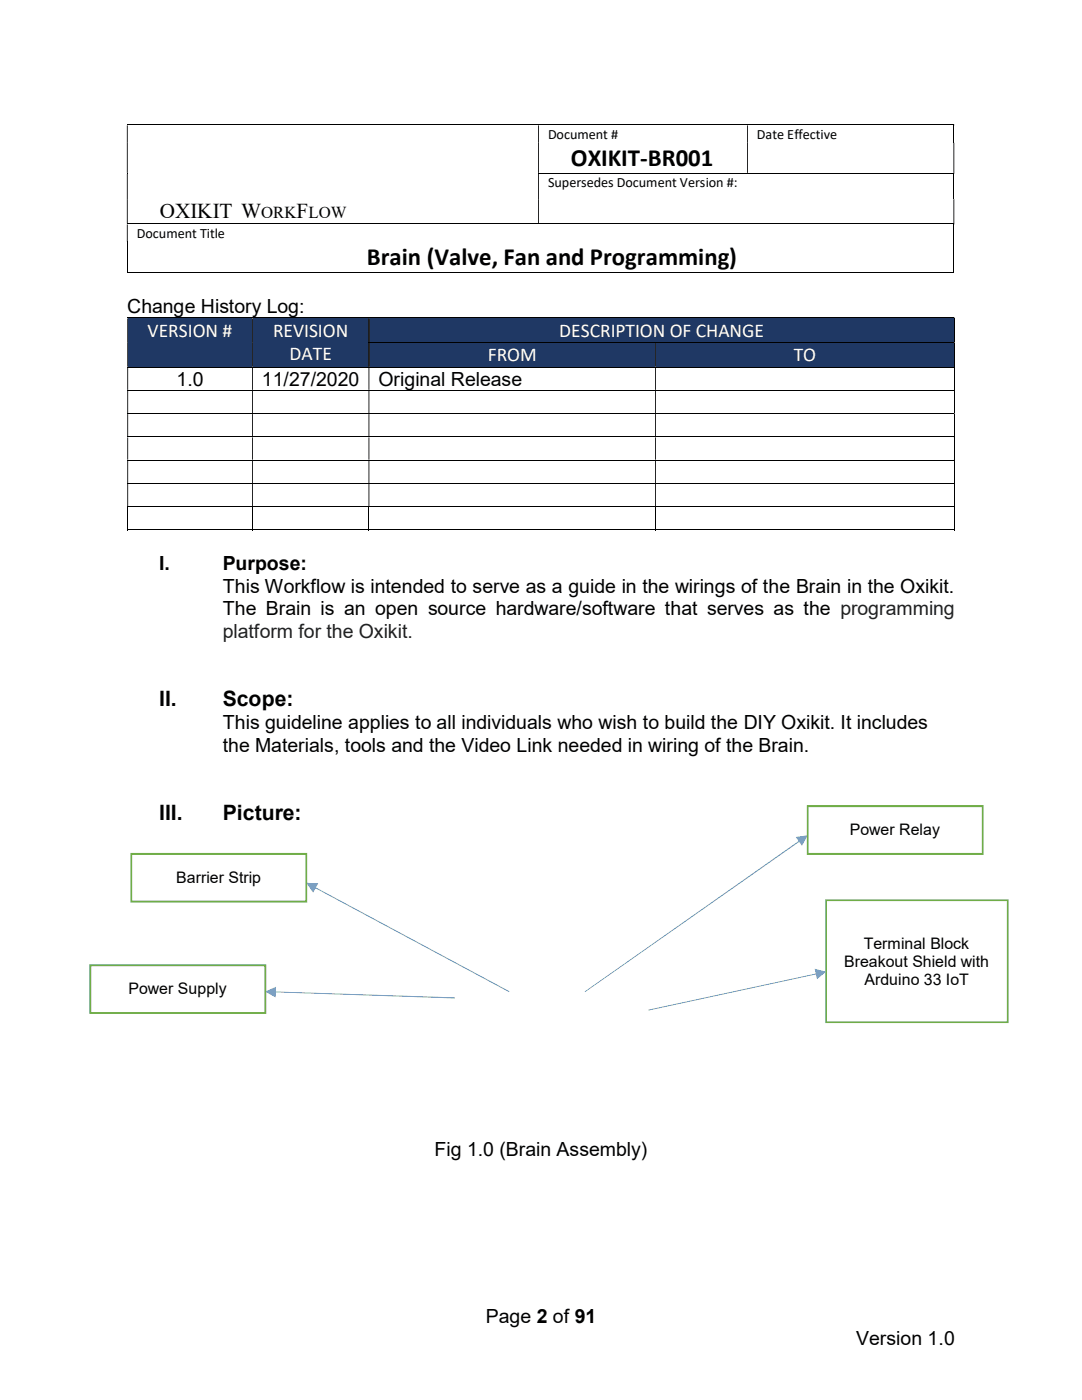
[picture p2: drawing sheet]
<svg xmlns="http://www.w3.org/2000/svg" width="216mm" height="279mm" viewBox="0 0 216 279" stroke-linecap="round" stroke-linejoin="round" font-family="sans-serif">
<path d="M25.3 24.9h164.9M107.4 34.6h82.8M190.3 25v3.5M190.3 34.7v5.1M25.3 44.7h164.9M25.3 54.4h164.9M25.4 48.2v6.2M190.3 44.8v9.6" fill="none" stroke="#000" stroke-width=".2"/>
<g fill="#000">
<path d="M25.3 28.5h.2v6h-.2zM107.4 28.5h.1v6h-.1zM149.1 28.5h.1v6h-.1zM190.2 28.5h.2v6h-.2z" fill-rule="evenodd"/>
<path d="M25.3 39.8h.2v4.8h-.2zM107.4 39.8h.1v4.8h-.1zM190.2 39.8h.2v4.8h-.2z" fill-rule="evenodd"/>
<path d="M190.2 24.8h.2v.2h-.2zM25.3 25h.2v3.5h-.2zM107.4 25h.1v3.5h-.1zM149.1 25h.1v3.5h-.1z" fill-rule="evenodd"/>
<path d="M190.2 34.5h.2v.2h-.2zM25.3 34.7h.2v5.1h-.2zM107.4 34.7h.1v5.1h-.1z" fill-rule="evenodd"/>
<path d="M190.2 44.6h.2v.2h-.2zM25.3 44.8h.2v3.4h-.2z" fill-rule="evenodd"/>
</g>
<path d="M25.3 34.5h.2v.2h-.2zM190.2 54.3h.2v.1h-.2z" fill="#000"/>
<g fill="#1f3864">
<path d="M25.6 63.5h24.7v9.7h-24.7z"/>
<path d="M27.4 63.5h21.1v4.8h-21.1z"/>
<path d="M50.5 63.5h23v9.7h-23z"/>
<path d="M52.3 63.5h19.4v4.8h-19.4z"/>
<path d="M52.3 68.3h19.4v4.7h-19.4z"/>
</g>
<path d="M73.7 63.5h116.6v4.8h-116.6z" fill-rule="evenodd" fill="#1f3864"/>
<path d="M25.4 63.5h164.9M190.4 63.5v4.8" fill="none" stroke="#000" stroke-width=".2"/>
<path d="M190.3 63.4h.2v.1h-.2zM25.4 63.5h.2v4.8h-.2zM50.3 63.5h.2v4.8h-.2zM73.5 63.5h.2v4.8h-.2z" fill-rule="evenodd" fill="#000"/>
<g fill="#1f3864">
<path d="M73.7 68.5h57v4.7h-57z" fill-rule="evenodd"/>
<path d="M130.9 68.5h59.4v4.7h-59.4z" fill-rule="evenodd"/>
</g>
<g fill="#000">
<path d="M25.4 68.3h.2v.2h-.2zM50.3 68.3h.2v.2h-.2z" fill-rule="evenodd"/>
<path d="M190.3 68.3h.2v.2h-.2zM25.4 68.5h.2v4.7h-.2zM50.3 68.5h.2v4.7h-.2zM73.5 68.5h.2v4.7h-.2zM130.7 68.5h.2v4.7h-.2z" fill-rule="evenodd"/>
<path d="M190.3 73.2h.2v.2h-.2zM25.4 73.4h.2v4.4h-.2zM50.3 73.4h.2v4.4h-.2zM73.5 73.4h.2v4.4h-.2zM130.7 73.4h.2v4.4h-.2z" fill-rule="evenodd"/>
<path d="M190.3 77.8h.2v.2h-.2zM25.4 78h.2v4.5h-.2zM50.3 78h.2v4.5h-.2zM73.5 78h.2v4.5h-.2zM130.7 78h.2v4.5h-.2z" fill-rule="evenodd"/>
<path d="M190.3 82.5h.2v.1h-.2zM25.4 82.6h.2v4.5h-.2zM50.3 82.6h.2v4.5h-.2zM73.5 82.6h.2v4.5h-.2zM130.7 82.6h.2v4.5h-.2z" fill-rule="evenodd"/>
<path d="M190.3 87.1h.2v.2h-.2zM25.4 87.3h.2v4.4h-.2zM50.3 87.3h.2v4.4h-.2zM73.5 87.3h.2v4.4h-.2zM130.7 87.3h.2v4.4h-.2z" fill-rule="evenodd"/>
<path d="M190.3 91.7h.2v.2h-.2zM25.4 91.9h.2v4.5h-.2zM50.3 91.9h.2v4.5h-.2zM73.5 91.9h.2v4.5h-.2zM130.7 91.9h.2v4.5h-.2z" fill-rule="evenodd"/>
<path d="M190.3 96.4h.2v.2h-.2zM25.4 96.6h.2v4.4h-.2zM50.3 96.6h.2v4.4h-.2zM73.5 96.6h.2v4.4h-.2zM130.7 96.6h.2v4.4h-.2z" fill-rule="evenodd"/>
</g>
<g fill="none" stroke="#000" stroke-width=".2">
<path d="M25.4 73.3h164.9M25.4 77.9h164.9M73.5 68.4h116.8M190.4 68.5v4.7M190.4 73.4v4.4M190.4 78v4.5M25.4 82.5h164.9M25.4 87.2h164.9M25.4 91.8h164.9M25.4 96.5h164.9M190.4 82.6v4.5M190.4 87.3v4.4"/>
<path d="M190.4 91.9v4.5M190.4 96.6v4.4M25.4 101.1h164.9M25.4 105.7h24.9M25.5 101.2v4.6M50.4 101.2v4.6M50.5 105.7h23M73.6 101.2v4.6M73.7 105.7h57M130.8 101.2v4.6M130.9 105.7h59.4M190.4 101.2v4.6"/>
</g>
<path d="M190.3 101h.2v.2h-.2zM190.3 105.7h.2v.1h-.2z" fill="#000"/>
<g fill="#fff">
<path d="M167.7 119.2h22.8v4.5h-22.8z"/>
<path d="M44.4 123.7h38v4.4h-38z"/>
</g>
<path d="M129.4 201.5v.2l33.8-7.3-.1-.2zM162.6 193.3l.4 2.1 1.8-1.5z" fill="#5b9bd5"/>
<path d="M164.8 179.7h36.3v24.3h-36.3z" fill="#fff"/>
<path d="M164.7 179.5h36.6v24.7h-36.6zM164.8 179.8l.2-.1v24.3l-.2-.2h36.3l-.2 .2v-24.3l.2 .1z" fill="#70ad47"/>
<path d="M116.7 197.9l.1 .1 43-30.2-.2-.2zM158.8 167l1.2 1.8 1.2-2.1z" fill="#5b9bd5"/>
<path d="M161.2 160.9h34.9v9.5h-34.9z" fill="#fff"/>
<path d="M161 160.7h35.3v9.9h-35.3zM161.3 160.9v9.5l-.1-.2h34.9l-.2 .2v-9.5l.2 .2h-34.9z" fill="#70ad47"/>
<g fill="#5b9bd5">
<path d="M62.7 177l38.9 20.8v.2l-38.9-20.9zM61.1 176.2l2.4 .1-1 1.8z"/>
<path d="M54.7 197.9l36.1 1.2v.2l-36.1-1.3zM52.9 197.9l2.2-1-.1 2.2z"/>
</g>
<path d="M26.2 170.4h34.9v9.5h-34.9z" fill="#fff"/>
<path d="M26 170.2h35.3v9.9h-35.3zM26.4 170.4v9.5l-.2-.2h34.9l-.1 .2v-9.5l.1 .2h-34.9z" fill="#70ad47"/>
<path d="M18 192.6h34.9v9.5h-34.9z" fill="#fff"/>
<path d="M17.8 192.4h35.3v10h-35.3zM18 192.8l.2-.2v9.5l-.2-.1h34.9l-.2 .1v-9.5l.2 .2z" fill="#70ad47"/>
<g font-size="4.9">
<text x="113.9" y="33.2">OXIKIT-BR001</text>
<text x="73.2" y="52.9">Brain (Valve, Fan and Programming)</text>
</g>
<g font-size="4.2">
<text x="31.9" y="43.6">OXIKIT W</text>
<text x="59.2" y="43.6">F</text>
<text x="31.7" y="141">II.</text>
<text x="44.4" y="141">Scope:</text>
<text x="31.7" y="163.7">III.</text>
<text x="44.4" y="163.7">Picture:</text>
</g>
<g font-size="3.9">
<text x="25.4" y="62.5">Change History Log:</text>
<text x="35.2" y="77">1.0</text>
<text x="52.3" y="77">11/27/2020</text>
<text x="75.5" y="77">Original Release</text>
<text x="31.7" y="113.8">I.</text>
<text x="44.4" y="113.8">Purpose:</text>
<text x="44.4" y="118.4">This Workflow is intended to serve as a guide in the wirings of the Brain in the Oxikit.</text>
<text x="44.4" y="122.8">The Brain is an open source hardware/software that serves as the</text>
<text x="44.4" y="145.5">This guideline applies to all individuals who wish to build the DIY Oxikit. It includes</text>
<text x="44.4" y="150">the Materials, tools and the Video Link needed in wiring of the Brain.</text>
<text x="86.7" y="230.7">Fig 1.0 (Brain Assembly)</text>
<text x="96.9" y="264">Page 2 of 91</text>
<text x="170.9" y="268.5">Version 1.0</text>
</g>
<g font-size="3.9" fill="#fff">
<text x="29.5" y="67.2">VERSION #</text>
<text x="54.5" y="67.2">REVISION</text>
<text x="57.8" y="71.9">DATE</text>
<text x="111.6" y="67.2">DESCRIPTION OF CHANGE</text>
<text x="97.3" y="72.1">FROM</text>
<text x="158.4" y="72.1">TO</text>
</g>
<g font-size="3.9" fill="#202124">
<text x="167.7" y="122.8">programming</text>
<text x="44.4" y="127.3">platform for the Oxikit.</text>
</g>
<text font-size="3.3" x="52.1" y="43.6">ORK LOW</text>
<g font-size="3.2">
<text x="169.6" y="166.7">Power Relay</text>
<text x="35.2" y="176.2">Barrier Strip</text>
<text x="172.4" y="189.3">Terminal Block</text>
<text x="168.4" y="193">Breakout Shield with</text>
<text x="172.5" y="196.5">Arduino 33 IoT</text>
<text x="25.7" y="198.4">Power Supply</text>
</g>
<g font-size="2.8">
<text x="109.3" y="27.7">Document #</text>
<text x="151" y="27.7">Date Effective</text>
<text x="109.3" y="37.4">Supersedes Document Version #:</text>
<text x="27.3" y="47.5">Document Title</text>
</g>
</svg>
